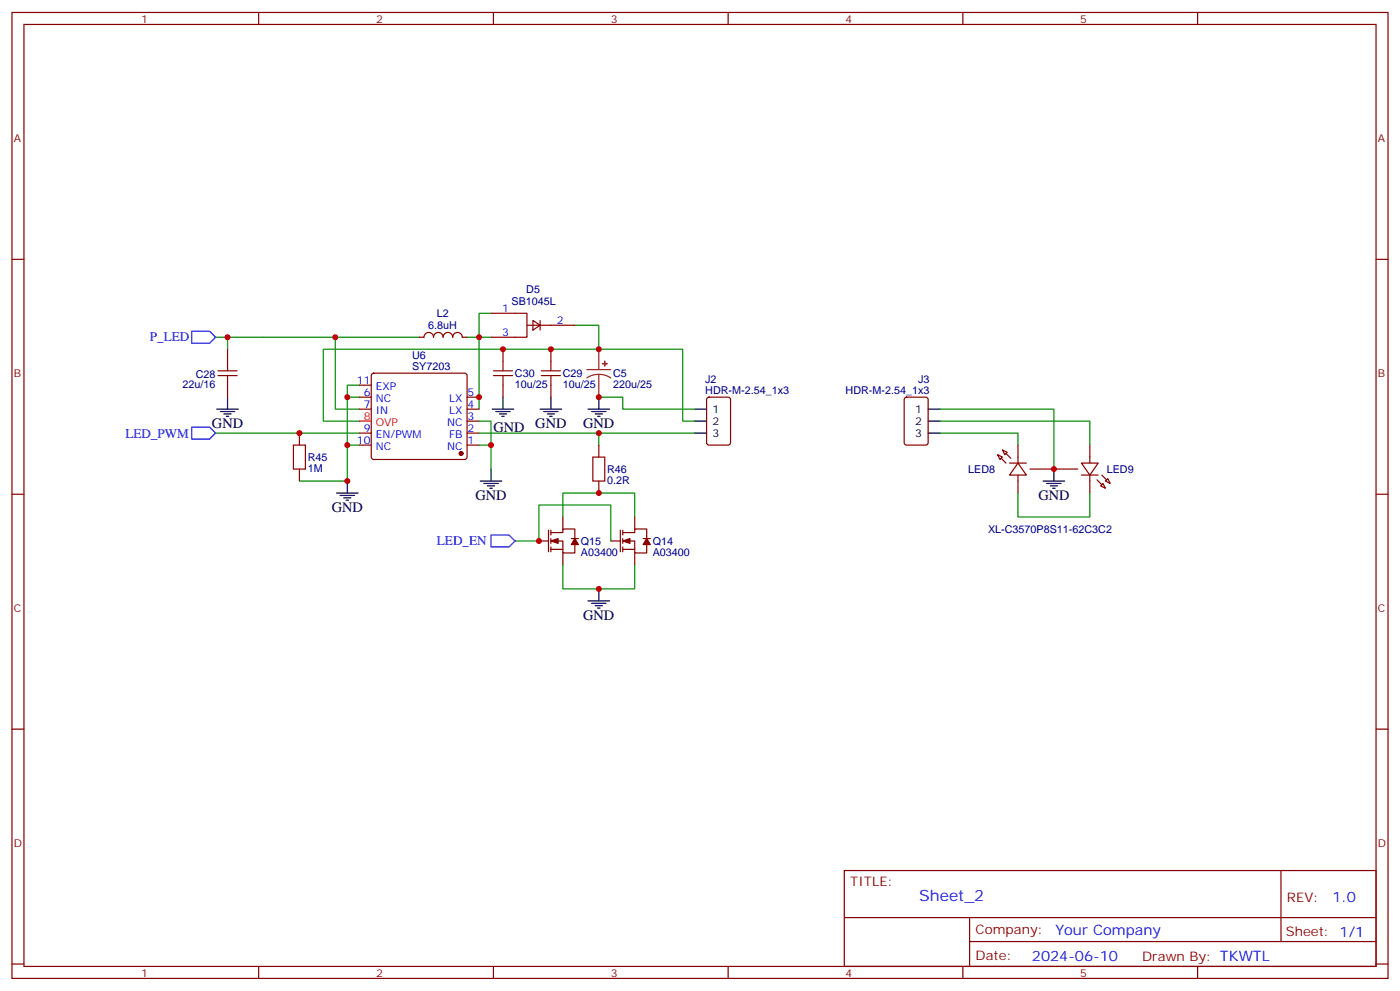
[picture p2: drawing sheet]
<svg xmlns="http://www.w3.org/2000/svg" width="412mm" height="292mm" viewBox="0 0 412 292" stroke-linecap="round" stroke-linejoin="round" font-family="sans-serif">
<g fill="none" stroke="#870000" stroke-width=".35">
<path d="M3.5 3.7h405.4v284.3h-405.4zM7.1 7.2h398.2v277.3h-398.2zM76.2 3.7v3.5M145.3 3.7v3.5M214.5 3.7v3.5M283.6 3.7v3.5M352.8 3.7v3.5M3.5 76.3h3.6M405.3 76.3h3.6M123.5 99.3h1.4a1.41 1.41 0 0 1 1.4-1.4 1.41 1.41 0 0 1 1.4 1.4 1.41 1.41 0 0 1 1.4-1.4 1.41 1.41 0 0 1 1.4 1.4 1.41 1.41 0 0 1 1.4-1.4 1.41 1.41 0 0 1 1.4 1.4 1.41 1.41 0 0 1 1.5-1.4 1.41 1.41 0 0 1 1.4 1.4h1.4M144.6 92.2h10.6v7.1h-10.6M155.2 95.7h14.1"/>
<path d="M157 94.3l2.1 1.4-2.1 1.5zM159.1 94.3v2.9M67 102.8v3.5M67 113.4v3.5M105.8 116.9h3.6M105.8 113.4h3.6M109.6 110.1l.5-.2h26.8l.5 .2 .2 .5v23.9l-.3 .5-.4 .3h-26.8l-.5-.3-.2-.5v-23.9zM137.6 116.9h3.5M148.2 102.8v3.5M148.2 113.4v3.5M162.3 102.8v3.5M162.3 113.4v3.5"/>
<path d="M208.4 117.1l.4-.2h5.7l.6 .4 .1 13-.5 .7h-5.9l-.6-.4-.1-13zM266.6 117.1l.5-.2h5.6l.6 .4 .1 13-.5 .7h-5.8l-.7-.4-.1-13zM88.2 127.5v3.5M88.2 138.1v3.5M105.8 131h3.6M105.8 127.5h3.6M105.8 120.4h3.6M137.6 131h3.5M137.6 127.5h3.5M137.6 124h3.5M137.6 120.4h3.5M176.4 131v3.5"/>
<path d="M293.9 133.8l1.4 .7-.7 .8zM295.3 132.4l1.4 .7-.7 .7zM297.4 136.3h4.9M299.9 136.3l2.4 3.5h-4.9zM299.9 131v5.3M299.9 139.8v5.3M303.4 138.1h14.1M318.6 136.3h4.9l-2.5 3.5zM318.6 139.8h4.9M321 131v5.3M321 139.8v5.3M3.5 145.5h3.6"/>
<path d="M158.7 159.2h2.9M161.6 156.1v6.3M162.3 159.2h3.5v3.6h3.5v-2.5M162.3 156.8h3.5v-1.1h3.5v2.8M162.3 156.1v1.4M162.3 158.5v1.4M165.8 152.2v3.5M168.3 158.5h2.1M176.4 141.6v3.5M179.9 159.2h2.8M182.7 156.1v6.3M183.4 159.2h3.6v3.6h3.5v-2.5"/>
<path d="M183.4 156.8h3.6v-1.1h3.5v2.8M183.4 156.1v1.4M183.4 158.5v1.4M187 152.2v3.5M189.4 158.5h2.2M324.2 143l.7-.7 .7 1.4zM326.3 140.9l.7 1.4-1.4-.7zM405.3 145.5h3.6M162.3 161v1.4M162.3 161.7h3.5M165.8 162.8v3.5M183.4 161v1.4"/>
<path d="M183.4 161.7h3.6M187 162.8v3.5M3.5 214.6h3.6M405.3 214.6h3.6M248.7 256.3h156.6v28.2h-156.6zM377.3 256.3v20.9M248.7 270.1h156.5M285.6 277.2h119.6M285.6 270.1v14.1M3.5 283.8h3.6M76.2 284.5v3.5M145.3 284.5v3.5"/>
<path d="M214.5 284.5v3.5M283.6 284.5v3.5M352.8 284.5v3.5M405.3 283.8h3.6"/>
</g>
<g fill="none" stroke="#a10000" stroke-width=".35">
<path d="M64.2 110.6h5.6M64.2 109.1h5.6M67 106.3v2.8M67 110.6v2.8M145.3 110.6h5.7M145.3 109.1h5.7M148.2 106.3v2.8M148.2 110.6v2.8M159.5 110.6h5.6M159.5 109.1h5.6M162.3 106.3v2.8M162.3 110.6v2.8"/>
<path d="M86.4 131h3.6v7.1h-3.6zM174.6 134.5h3.6v7.1h-3.6z"/>
</g>
<g fill="none" stroke="#008700" stroke-width=".35">
<path d="M63.5 99.3h60M67 99.3v3.5M98.8 99.3v21.1h7M137.6 99.3h7M144.6 92.2h-3.5v28.2M169.3 95.7h7.1v7.1M102.3 116.9h3.5M105.8 113.4h-3.5v28.2h-14.1M176.4 102.8h24.7v21.2h3.5M176.4 102.8h-81.2v21.2h10.6M176.4 116.9h7v3.5h21.2M63.5 127.5h42.3"/>
<path d="M102.3 131h3.5M141.1 124h3.5v7h-3.5M141.1 127.5h63.5M144.6 131v7.1M176.4 127.5v3.5M276.9 127.5h23v3.5M276.9 124h44.1v7M276.9 120.4h33.5v17.7M151.7 159.2h7v-10.5h21.2v10.5M165.8 152.2v-7.1h21.2v7.1M299.9 145.1v7.1h21.1v-7.1M165.8 166.3v7.1h21.2v-7.1"/>
</g>
<g fill="none" stroke="#000" stroke-width=".35">
<path d="M67 116.9v3.5M148.2 116.9v3.5M162.3 116.9v3.5M176.4 116.9v3.5M63.9 120.4h6.3M64.9 121.1h4.2M66 121.8h2.1M66.7 122.6h.7M144.6 138.1v3.5M145 120.4h6.3M146 121.1h4.3M147.1 121.8h2.1"/>
<path d="M147.8 122.6h.7M159.1 120.4h6.4M160.2 121.1h4.2M161.2 121.8h2.1M161.9 122.6h.7M173.2 120.4h6.4M174.3 121.1h4.2M175.3 121.8h2.1M176 122.6h.7M204.6 120.4h3.5M204.6 127.5h3.5M204.6 124h3.5"/>
<path d="M273.4 120.4h3.5M273.4 127.5h3.5M273.4 124h3.5M310.4 138.1v3.5M99.1 145.1h6.4M100.2 145.8h4.2M101.2 146.5h2.2M102 147.2h.7M102.3 141.6v3.5M141.5 141.6h6.3M142.5 142.3h4.3M143.6 143h2.1"/>
<path d="M144.3 143.7h.7M307.3 141.6h6.3M308.3 142.3h4.3M309.4 143h2.1M310.1 143.7h.7M173.2 176.9h6.4M174.3 177.6h4.2M175.3 178.3h2.1M176 179h.7M176.4 173.4v3.5"/>
</g>
<g fill="#870000" stroke="#870000" stroke-width=".35">
<path d="M324.6 139.8l1.4 1.5z"/>
<path d="M323.1 141.3l1.5 1.4z"/>
<path d="M294.9 134.9l1.4 1.4z"/>
<path d="M296.3 133.5l1.4 1.4z"/>
<path d="M190.5 158.5l1.1 1.8h-2.2z"/>
<path d="M183.4 159.2l2.2-.7v1.4z"/>
<path d="M169.3 158.5l1.1 1.8h-2.1z"/>
<path d="M162.3 159.2l2.1-.7v1.4z"/>
<circle cx="135.8" cy="133.5" r=".53"/>
</g>
<path d="M105.8 124h3.6" fill="none" stroke="#f00" stroke-width=".35"/>
<path d="M56.4 97.5h5.3l1.8 1.8-1.8 1.7h-5.3zM56.4 125.7h5.3l1.8 1.8-1.8 1.8h-5.3zM144.6 157.5h5.3l1.8 1.7-1.8 1.8h-5.3z" fill="none" stroke="#00f" stroke-width=".35"/>
<path d="M172.9 108.8h7M176.4 110.2l-1.9 .2-1.6 .9M176.4 110.2l1.8 .2 1.7 .9M176.4 102.8v6M176.4 110.2v6.7" fill="none" stroke="#8c2424" stroke-width=".35"/>
<g fill="#8c2424" stroke="#8c2424" stroke-width=".35">
<path d="M177.4 107l1.5 .1z"/>
<path d="M178.1 106.3l.1 1.4z"/>
</g>
<g fill="#c00">
<circle cx="102.3" cy="141.6" r=".88"/>
<circle cx="88.2" cy="127.5" r=".88"/>
<circle cx="144.6" cy="131" r=".88"/>
<circle cx="102.3" cy="131" r=".88"/>
<circle cx="102.3" cy="116.9" r=".88"/>
<circle cx="176.4" cy="127.5" r=".88"/>
<circle cx="148.2" cy="102.8" r=".88"/>
<circle cx="162.3" cy="102.8" r=".88"/>
<circle cx="67" cy="99.3" r=".88"/>
<circle cx="176.4" cy="102.8" r=".88"/>
<circle cx="98.8" cy="99.3" r=".88"/>
<circle cx="141.1" cy="116.9" r=".88"/>
<circle cx="141.1" cy="99.3" r=".88"/>
<circle cx="176.4" cy="145.1" r=".88"/>
<circle cx="176.4" cy="173.4" r=".88"/>
<circle cx="158.8" cy="159.2" r=".88"/>
<circle cx="310.4" cy="138.1" r=".88"/>
<circle cx="176.4" cy="116.9" r=".88"/>
</g>
<text font-size="4.6" fill="#00f" x="270.8" y="265.3">Sheet_2</text>
<g font-size="4.2">
<text x="62.4" y="126.1">GND</text>
<text x="145.3" y="127.1">GND</text>
<text x="157.7" y="126.1">GND</text>
<text x="171.8" y="126.1">GND</text>
<text x="140.1" y="147.2">GND</text>
<text x="305.9" y="147.2">GND</text>
<text x="97.7" y="150.8">GND</text>
<text x="171.8" y="182.5">GND</text>
</g>
<g font-size="4.2" fill="#00f">
<text x="392.5" y="265.5">1.0</text>
<text x="310.9" y="275.1">Your Company</text>
<text x="304" y="282.9">2024-06-10</text>
</g>
<g font-size="3.9" fill="#00f">
<text x="44.1" y="100.5">P_LED</text>
<text x="36.9" y="128.8">LED_PWM</text>
<text x="128.7" y="160.5">LED_EN</text>
</g>
<g font-size="3.9" fill="#800">
<text x="250.5" y="260.8">TITLE:</text>
<text x="379.1" y="265.5">REV:</text>
<text x="287.4" y="275">Company:</text>
<text x="378.7" y="275.7">Sheet: 1/1</text>
<text x="287.4" y="282.7">Date:</text>
<text x="336.4" y="282.8">Drawn By: TKWTL</text>
</g>
<g font-size="3.2" fill="#800">
<text x="41.6" y="6.7">1</text>
<text x="110.8" y="6.7">2</text>
<text x="179.9" y="6.7">3</text>
<text x="249.1" y="6.7">4</text>
<text x="318.2" y="6.7">5</text>
<text x="4.1" y="41.8">A</text>
<text x="405.9" y="41.8">A</text>
<text x="4.1" y="110.9">B</text>
<text x="405.9" y="110.9">B</text>
<text x="4.1" y="180.1">C</text>
<text x="405.9" y="180.1">C</text>
<text x="4.1" y="249.2">D</text>
<text x="405.9" y="249.2">D</text>
<text x="41.6" y="287.5">1</text>
<text x="110.8" y="287.5">2</text>
<text x="179.9" y="287.5">3</text>
<text x="249.1" y="287.5">4</text>
<text x="318.2" y="287.5">5</text>
</g>
<g font-size="3.2" fill="#000080">
<text x="150.7" y="89.8">SB1045L</text>
<text x="155" y="86.3">D5</text>
<text x="128.7" y="93.4">L2</text>
<text x="126.1" y="96.9">6.8uH</text>
<text x="121.4" y="105.7">U6</text>
<text x="57.7" y="111.1">C28</text>
<text x="121.4" y="108.8">SY7203</text>
<text x="151.7" y="111">C30</text>
<text x="165.8" y="111">C29</text>
<text x="180.6" y="111">C5</text>
<text x="207.7" y="112.8">J2</text>
<text x="270.5" y="112.8">J3</text>
<text x="53.8" y="114.2">22u/16</text>
<text x="151.7" y="114.2">10u/25</text>
<text x="165.8" y="114.2">10u/25</text>
<text x="180.6" y="114.1">220u/25</text>
<text x="207.7" y="115.9">HDR-M-2.54_1x3</text>
<text x="249.1" y="115.9">HDR-M-2.54_1x3</text>
<text x="90.7" y="135.7">R45</text>
<text x="90.7" y="138.9">1M</text>
<text x="178.9" y="142.4">0.2R</text>
<text x="178.9" y="139.2">R46</text>
<text x="285.2" y="139.2">LED8</text>
<text x="326" y="139.3">LED9</text>
<text x="171.1" y="160.5">Q15</text>
<text x="192.3" y="160.5">Q14</text>
<text x="291" y="156.8">XL-C3570P8S11-62C3C2</text>
<text x="171.1" y="163.5">A03400</text>
<text x="192.3" y="163.5">A03400</text>
</g>
<g font-size="3.2" fill="#00f">
<text x="147.9" y="91.9">1</text>
<text x="164" y="95.4">2</text>
<text x="147.9" y="98.9">3</text>
<text x="105.2" y="113">11</text>
<text x="107.2" y="116.6">6</text>
<text x="110.7" y="118.3">NC</text>
<text x="110.7" y="114.8">EXP</text>
<text x="132.3" y="118.3">LX</text>
<text x="137.8" y="116.6">5</text>
<text x="107.2" y="120.1">7</text>
<text x="110.7" y="121.8">IN</text>
<text x="131.7" y="125.4">NC</text>
<text x="132.3" y="121.8">LX</text>
<text x="137.8" y="123.6">3</text>
<text x="137.8" y="120.1">4</text>
<text x="105.2" y="130.7">10</text>
<text x="107.2" y="127.1">9</text>
<text x="110.7" y="128.9">EN/PWM</text>
<text x="132.3" y="128.9">FB</text>
<text x="137.8" y="130.7">1</text>
<text x="137.8" y="127.1">2</text>
<text x="110.7" y="132.4">NC</text>
<text x="131.7" y="132.4">NC</text>
</g>
<g font-size="3.2" fill="#f00">
<text x="107.2" y="123.6">8</text>
<text x="110.7" y="125.4">OVP</text>
</g>
<g font-size="3.2">
<text x="209.9" y="121.5">1</text>
<text x="209.9" y="125">2</text>
<text x="269.6" y="121.5">1</text>
<text x="269.6" y="125">2</text>
<text x="209.9" y="128.6">3</text>
<text x="269.6" y="128.6">3</text>
</g>
</svg>
